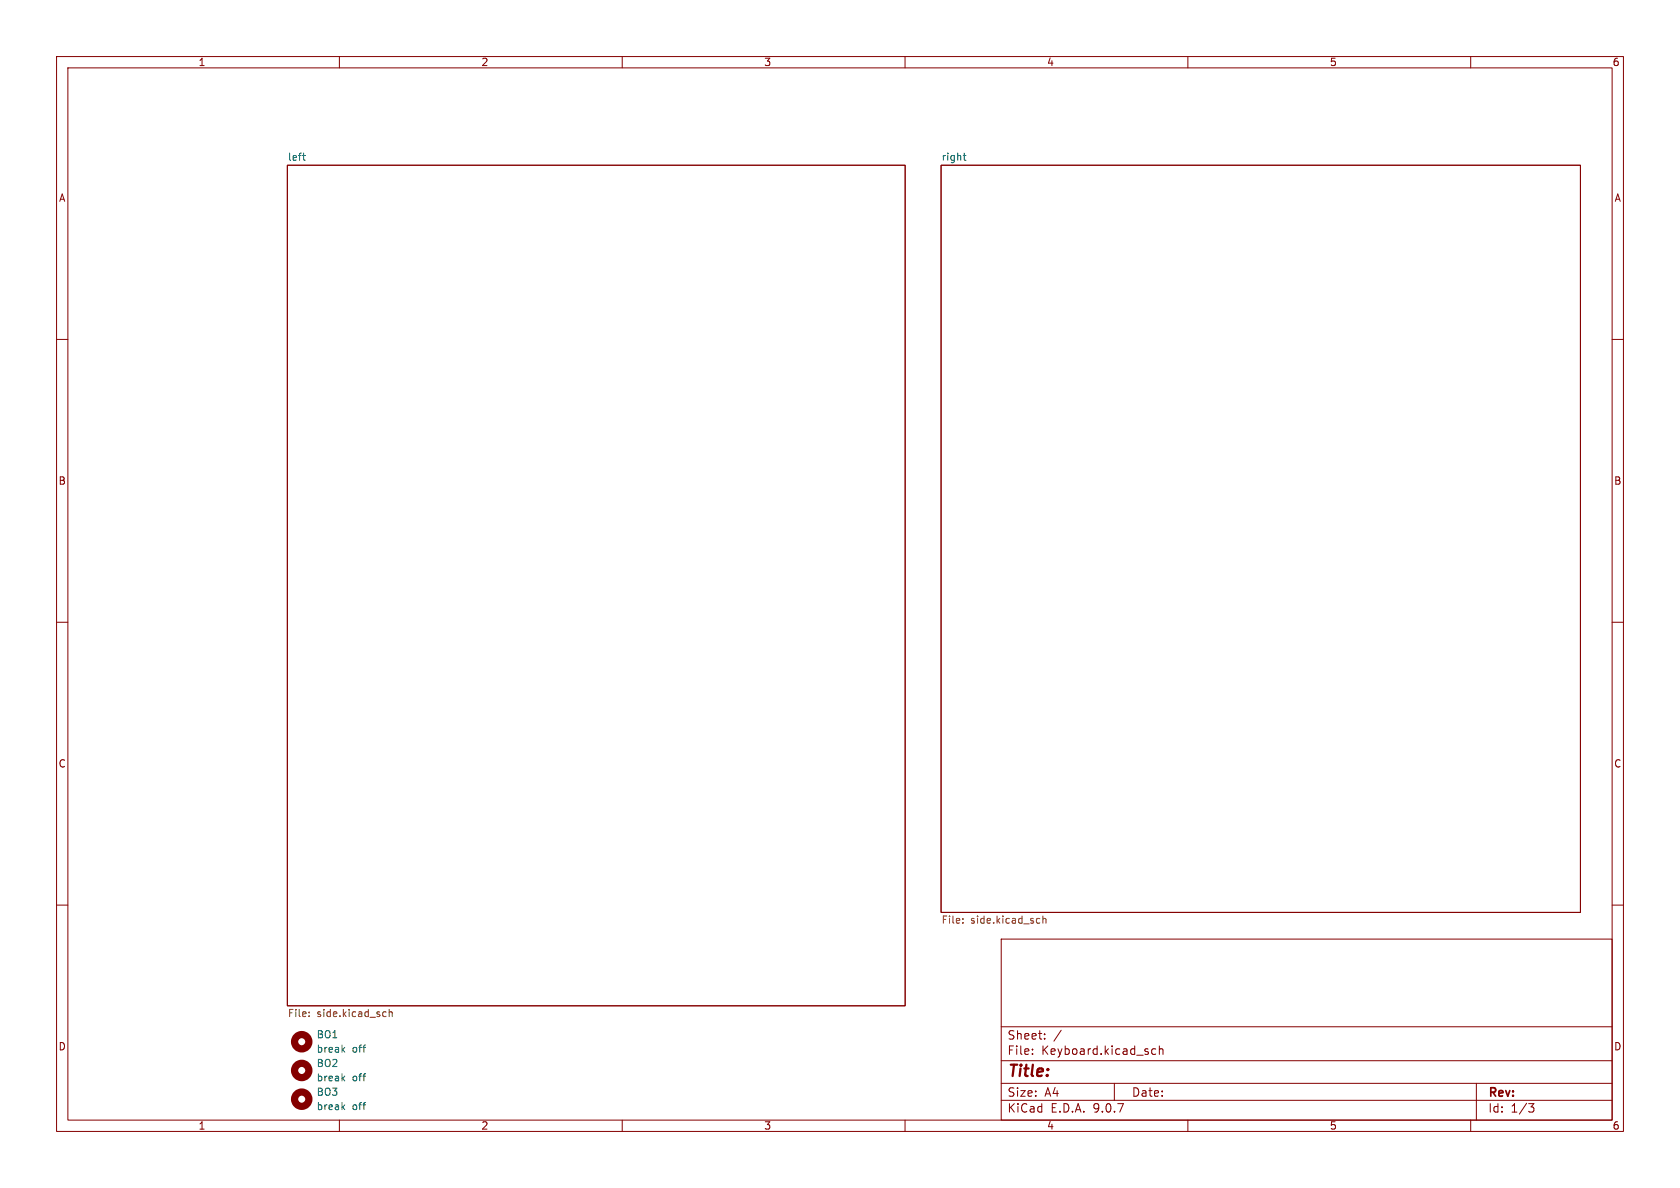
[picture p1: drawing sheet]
<svg xmlns="http://www.w3.org/2000/svg" width="297mm" height="210mm" viewBox="0 0 297 210" stroke-linecap="round" stroke-linejoin="round" font-family="sans-serif">
<g fill="none" stroke="#840000" stroke-width=".18">
<path d="M10 10h277v190h-277zM12 12h273v186h-273zM60 10v2M110 10v2M160 10v2M210 10v2M260 10v2M50.8 29.2h109.2v148.6h-109.2zM166.4 29.2h113v132.1h-113zM10 60h2M285 60h2M10 110h2"/>
<path d="M285 110h2M10 160h2M177 166h108v32h-108zM285 160h2M60 198v2M110 198v2M160 198v2M177 194.5h108M177 191.5h108M177 187.5h108M177 181.5h108M182.5 186.3v.1"/>
<path d="M182.5 185.5v.1M184.7 183.6v.1M184.7 182.8v.1M187.6 182.1l-1.3 2M197 191.5v3M204.3 185.5l-.4-.1-.3 .3v.4l.1 .2h.6M205 185.5l.2-.1 .3 .1 .1 .9M205 184.9v1.5M210 198v2M260 198v2M261 191.5v6.5M270.2 195.1h1l-.5 .6 .4 .1 .1 .5-.3 .3h-.4"/>
</g>
<path d="M53.5 27.5h.5M53.7 28.2l.3 .1M170.3 27.5h.5M170.5 27.1v1.1l.3 .1M60.6 195.7l.4 .5M60.6 190.6l.4 .5M60.6 185.5l.4 .5M61 195.3l-.5 .5M61 190.2l-.5 .5M61 185.2l-.5 .4" fill="none" stroke="#006464" stroke-width=".18"/>
<path d="M54.6 179.6v.1M54.6 178.9v.1M67.9 178.9h.4M68.3 179.6l-.4 .1M68.8 179l.2-.1h.3v.8M68.8 178.4v1.3M170.2 163.1v.1M170.2 162.4v.1M183.5 162.4h.3M183.8 163.1l-.3 .1M184.4 162.5l.2-.1h.3v.8M184.4 161.9v1.3" fill="none" stroke="#725600" stroke-width=".18"/>
<g fill="none" stroke="#840000" stroke-width="1.3">
<circle cx="53.3" cy="189.2" r="1.27"/>
<circle cx="53.3" cy="194.3" r="1.27"/>
<circle cx="53.3" cy="184.1" r="1.27"/>
</g>
<text font-size="2.8" fill="#840000" x="178" y="190.9">Title:</text>
<g font-size="2.1" fill="#840000">
<text x="178" y="184">Sheet:</text>
<text x="178" y="186.7">File:</text>
<text x="184.1" y="186.7">Keyboard.kicad_sch</text>
<text x="178" y="196.9">KiCad</text>
<text x="178" y="194.1">Size:</text>
<text x="184.7" y="194.1">A4</text>
<text x="185.7" y="196.9">E.D.A.</text>
<text x="193.3" y="196.9">9.0.7</text>
<text x="200" y="194.1">Date:</text>
<text x="263" y="194.3">Rev:</text>
<text x="263" y="196.9">Id:</text>
<text x="267.1" y="196.9">1/3</text>
</g>
<g font-size="1.8" fill="#840000">
<text x="35" y="11.9">1</text>
<text x="85" y="11.9">2</text>
<text x="135" y="11.9">3</text>
<text x="185" y="11.9">4</text>
<text x="235" y="11.9">5</text>
<text x="285" y="11.9">6</text>
<text x="10.3" y="35.9">A</text>
<text x="285.3" y="35.9">A</text>
<text x="10.3" y="85.9">B</text>
<text x="285.3" y="85.9">B</text>
<text x="10.3" y="135.9">C</text>
<text x="285.3" y="135.9">C</text>
<text x="10.3" y="185.9">D</text>
<text x="285.3" y="185.9">D</text>
<text x="35" y="199.9">1</text>
<text x="85" y="199.9">2</text>
<text x="135" y="199.9">3</text>
<text x="185" y="199.9">4</text>
<text x="235" y="199.9">5</text>
<text x="285" y="199.9">6</text>
</g>
<g font-size="1.8" fill="#006464">
<text x="50.8" y="28.5">left</text>
<text x="166.4" y="28.5">right</text>
<text x="55.9" y="183.7">BO1</text>
<text x="55.9" y="191.4">break</text>
<text x="55.9" y="186.3">break</text>
<text x="55.9" y="188.8">BO2</text>
<text x="62.3" y="191.4">off</text>
<text x="62.3" y="186.3">off</text>
<text x="55.9" y="196.4">break</text>
<text x="55.9" y="193.9">BO3</text>
<text x="62.3" y="196.4">off</text>
</g>
<g font-size="1.8" fill="#725600">
<text x="166.4" y="163.6">File:</text>
<text x="171.6" y="163.6">side.kicad_sch</text>
<text x="50.8" y="180.1">File:</text>
<text x="56" y="180.1">side.kicad_sch</text>
</g>
</svg>
